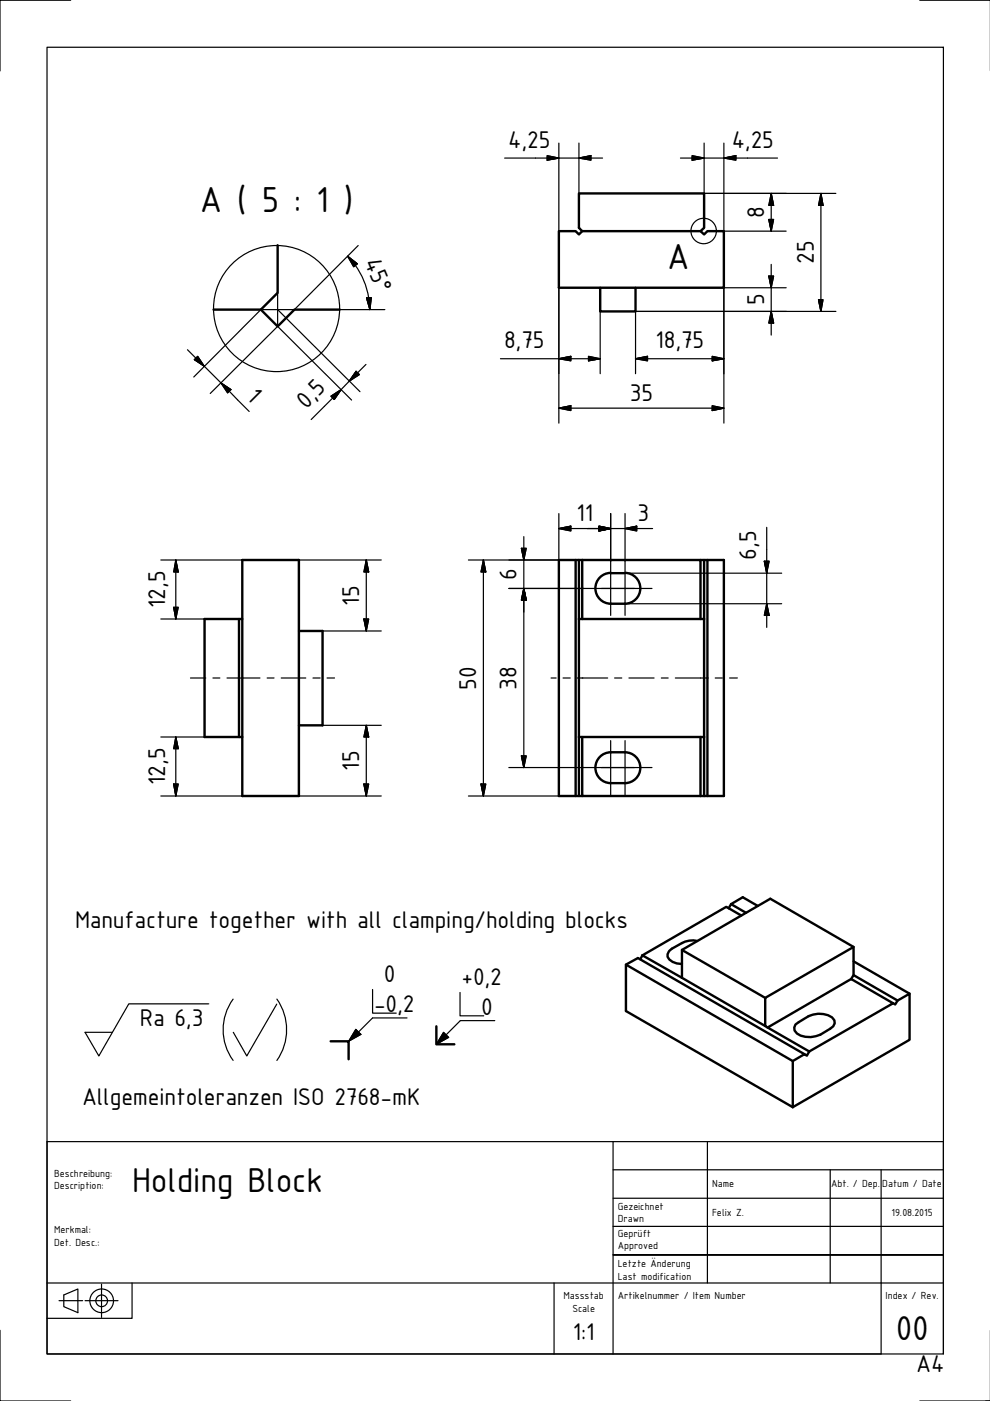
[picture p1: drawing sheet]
<svg xmlns="http://www.w3.org/2000/svg" width="210mm" height="297mm" viewBox="0 0 210 297" stroke-linecap="round" stroke-linejoin="round" font-family="sans-serif">
<!-- layer: Visible (ISO) -->
<g fill="none" stroke="#000" stroke-width=".51">
<path d="M58.9 52v10.1l-3.6 3.5h-10M122.7 41h26.6v7.3l-.8 .7h-25.1l-.7-.7zM123.4 49l-.7 .7-.7-.7h-3.5v12h35v-12h-3.5l-.7 .7-.8-.7M55.3 65.6l3.6 3.6 3.5-3.6h9.6M127.3 61v5h7.4v-5M51.4 118.7h12v50.1h-12zM122 118.7v50.1M122.7 118.7v50.1M123.4 118.7h25.1v12.5M123.4 118.7h-4.9v50.1h4.9M123.4 118.7v12.5M148.5 118.7h5v50.1h-5"/>
<path d="M149.3 118.7v50.1M150 118.7v50.1M50.7 131.2v25.1M51.4 131.2h-8v25.1h8M63.4 133.8h5v20h-5M122.7 131.2h26.6M129.5 121.5h3M129.5 121.5a3.3 3.3 0 0 0-3.3 3.2 3.3 3.3 0 0 0 3.3 3.3h3a3.3 3.3 0 0 0 3.3-3.3 3.3 3.3 0 0 0-3.3-3.2M122.7 156.3h26.6M123.4 156.3v12.5h25.1M148.5 156.3v12.5M127.2 160.5a3.3 3.3 0 0 1 2.3-1h3a3.3 3.3 0 0 1 3.3 3.3 3.3 3.3 0 0 1-3.3 3.2h-3a3.3 3.3 0 0 1-3-2 3.3 3.3 0 0 1 .7-3.5z"/>
<path d="M147.8 199.5a6.8 6.8 0 0 0-5.9 2.2l-.4 .6a2 2 0 0 0 2 2l1.1 .1M155 191.7l3.2 1.8M157.2 194.1l-3.2-1.8-17.8 10.3M160.7 192.1l-3.2-1.9-2.5 1.5-.5 .9M132.7 204.5l35.4 20.5M136.2 202.6l8.4 4.7M136.2 202.6l-.4 .8M144.6 201.4l17.6 10.2M144.6 207.3l17.6 10.2M162.8 217.9l17.7-10.3 8.9 5.1-17.8 10.2zM168.7 217.2a7.7 7.7 0 0 1 5.9-2.2l1 .3 .8 .4 .5 .6 .1 .7-.3 .6a6.8 6.8 0 0 1-7 2l-.7-.5-.5-.6-.1-.6zM180.5 207.6l.5-.9v-5.9l-18.8 10.8v5.9l.6 .4"/>
<path d="M181 200.8l-17.7-10.3-18.7 10.9v5.9M181 206.7l9.3 5.4M181 203.8l11.8 6.9M189.4 212.7l.4 .3 .5-.9 2.5-1.4v9.8l-24.7 14.2M170.6 223.5l-35.3-20.4-2.6 1.4v9.9l35.4 20.3M171.6 222.9l-.5 .9-.5-.3-2.5 1.5v9.7"/>
</g>
<!-- layer: Hatch (ISO) -->
<path d="M75.4 218.2l1.1 1.1-2.6 1.5zM94 218.9l1.1 1-2.6 1.5z" fill="#000" stroke="#000" stroke-width=".21"/>
<!-- layer: Detail Boundary (ISO) -->
<g fill="none" stroke="#000" stroke-width=".25">
<circle cx="149.2" cy="49" r="2.7"/>
<circle cx="58.6" cy="65.4" r="13.4"/>
</g>
<!-- layer: FRAME -->
<g fill="none" stroke="#000" stroke-width=".25">
<path d="M10 10h190v277.1h-190zM15 0h-15v15M195 0h15M79 209.8v5h5M86.3 215.8h-7.3l-3 3M97.5 210.4v5h5.1M104.9 216.4h-7.3l-3 3M130 254h70M130 248h70M130 242v45.1M150 242v30M176 248v24"/>
<path d="M186.8 248v39.1h-176.8v-7.6h18v-7.5M10 279.5v-37.5h190v45.1M10 272h190M117.5 272v15.1M130 266.1h70h-70M130 260h70M0 282.1v14.9h15M195 297h15"/>
</g>
<!-- layer: Dimension (ISO) -->
<g fill="none" stroke="#000" stroke-width=".25">
<path d="M107 33.5h20.8M116 33l2.5 .5-2.5 .5zM118.5 30.3v18.7M122.7 33.5l2.6-.5v1zM122.7 30.3v10.7M144.3 33.5h20.5M146.7 33l2.6 .5-2.6 .5zM149.3 30.3v10.7h27.9M153.5 33.5l2.5-.5v1zM153.5 30.3v18.7h13.2M73.7 54.3l2.1 1.6-.8 .7zM73.7 54.3l1.7 1.9"/>
<path d="M75.3 56.2a16 16 0 0 1 2.9 6.9M75.9 52.1l-13.5 13.5h-6.7M163 46.5h1l-.5 2.5zM163 58.5h1l-.5 2.5zM163.5 41l.5 2.5h-1zM163.5 41v8M163.5 56.1v14.9M174.1 41l.4 2.5h-1zM174.1 41v25M39.8 74.2l13 13M41.9 75.6l1.4 2-2.1-1.4zM55.3 65.6l-14.2 14.3"/>
<path d="M58.9 65.6l17.4 17.4M58.9 62.1v6.7M72 65.6h9.6M75.5 78.7l.7 .7-2.2 1.4zM77.6 77.3l-11.6 11.6M77.7 63.2l1-.1-.3 2.5zM78.2 63.2l.2 2.4M106.1 76.1h21.2M118.5 76.1l2.5-.5v.9zM118.5 61v28.7M124.8 75.6l2.5 .5-2.5 .4zM127.3 66v13.2"/>
<path d="M134.7 76.1l2.6-.5v.9zM134.7 76.1h18.8M151 75.6l2.5 .5-2.5 .4zM163.5 66l.5 2.5h-1zM166.7 61h-13.2v28.7M173.5 63.5h1l-.4 2.5zM177.2 66h-42.5v13.2M44.6 83.4l14.3-14.2 15.6 15.6M46.9 81.2l2.1 1.4-.7 .7zM70.2 84l2.1-1.4-1.4 2.1zM118.5 86.5l2.5-.5v1zM118.5 86.5h35"/>
<path d="M151 86l2.5 .5-2.5 .5zM34.1 118.7h17.3M37.3 118.7l.5 2.6h-1zM37.3 118.7v12.5M63.4 118.7h17.4M77.7 118.7l.5 2.6h-1zM77.7 118.7v15.1M102.5 118.7l.5 2.6h-1zM102.5 118.7v50.1M110.6 116.3h1l-.5 2.4zM111.1 113.8v48.9M118.5 112.1l2.5-.5v1z"/>
<path d="M118.5 112.1h19.9M118.5 108.9v9.8h-19.2M127 111.6l2.5 .5-2.5 .5zM129.5 108.9v10.1M132.5 112.1l2.5-.5v1zM132.5 108.9v10.1M162.1 119h1l-.5 2.5zM162.6 111.8v21.2M34.1 131.2h9.3M36.8 128.8h1l-.5 2.4zM68.4 133.8h12.4M77.2 131.2h1l-.5 2.6z"/>
<path d="M107.9 124.8h15.9M111.1 124.8l.5 2.4h-1zM132.6 121.5h33.1M132.6 128h33.1M162.6 128l.5 2.5h-1zM34.1 156.3h9.3M37.3 156.3l.5 2.4h-1zM37.3 156.3v12.5M68.4 153.8h12.4M77.7 153.8l.5 2.5h-1zM77.7 153.8v15M34.1 168.8h17.3"/>
<path d="M36.8 166.2h1l-.5 2.6zM63.4 168.8h17.4M77.2 166.2h1l-.5 2.6zM99.3 168.8h19.2M102 166.2h1l-.5 2.6zM107.9 162.7h15.9M110.6 160.3h1l-.5 2.4zM12.5 275.8h5M13.5 274.6l3-1.3v5l-3-1.3zM18 275.8h7M21.5 272.3v7"/>
<circle cx="21.6" cy="275.8" r="2.51"/>
<circle cx="21.6" cy="275.8" r="1.24"/>
</g>
<!-- layer: FRAME -->
<path d="M92.5 217.6v3.8h3.8M70.1 220.8h3.8v3.8" fill="none" stroke="#000" stroke-width=".51"/>
<!-- layer: Sketch Geometry (ISO) -->
<path d="M44.3 212.8h-17l-6.3 11.1-3-5h5.8M49.4 211.8a11 11 0 0 0 0 13M58.7 212.9l-6.4 11-2.8-5M58.7 211.8a11.3 11.3 0 0 1 0 13M75.4 218.2l1.1 1.1-2.6 1.5zM94 218.9l1.1 1-2.6 1.5z" fill="none" stroke="#000" stroke-width=".25"/>
<!-- layer: Center Mark (ISO) -->
<path d="M129.5 119v11.5M132.5 119v11.5M123.8 124.8h10.7M127.5 124.8h10.7M129.5 157v11.5M132.5 157v11.5M123.8 162.7h10.7M127.5 162.7h10.7" fill="none" stroke="#000" stroke-width=".25"/>
<!-- layer: Dimension (ISO) -->
<g fill="#000" stroke="#000" stroke-width=".25">
<path d="M116 34l2.5-.5zM116 33l2.5 .5-2.5 .5zM122.7 33.5l2.6-.5zM122.7 33.5l2.6-.5v1zM146.7 34l2.6-.5zM146.7 33l2.6 .5-2.6 .5zM153.5 33.5l2.5-.5zM153.5 33.5l2.5-.5v1zM73.7 54.3l2.1 1.6zM73.7 54.3l2.1 1.6-.8 .7zM163 46.5l.5 2.5zM163 46.5h1l-.5 2.5z"/>
<path d="M163 58.5l.5 2.5zM163 58.5h1l-.5 2.5zM163.5 41l.5 2.5zM163.5 41l.5 2.5h-1zM174.1 41l.4 2.5zM174.1 41l.4 2.5h-1zM41.2 76.2l2.1 1.4zM41.9 75.6l1.4 2-2.1-1.4zM75.5 78.7l-1.5 2.1zM75.5 78.7l.7 .7-2.2 1.4zM77.7 63.2l.7 2.4zM77.7 63.2l1-.1-.3 2.5z"/>
<path d="M118.5 76.1l2.5-.5zM118.5 76.1l2.5-.5v.9zM124.8 76.5l2.5-.4zM124.8 75.6l2.5 .5-2.5 .4zM134.7 76.1l2.6-.5zM134.7 76.1l2.6-.5v.9zM151 76.5l2.5-.4zM151 75.6l2.5 .5-2.5 .4zM163.5 66l.5 2.5zM163.5 66l.5 2.5h-1zM173.5 63.5l.6 2.5zM173.5 63.5h1l-.4 2.5z"/>
<path d="M46.9 81.2l2.1 1.4zM46.9 81.2l2.1 1.4-.7 .7zM72.3 82.6l-1.4 2.1zM70.2 84l2.1-1.4-1.4 2.1zM118.5 86.5l2.5-.5zM118.5 86.5l2.5-.5v1zM151 87l2.5-.5zM151 86l2.5 .5-2.5 .5zM110.6 116.3l.5 2.4zM110.6 116.3h1l-.5 2.4zM118.5 112.1l2.5-.5zM118.5 112.1l2.5-.5v1z"/>
<path d="M127 112.6l2.5-.5zM127 111.6l2.5 .5-2.5 .5zM132.5 112.1l2.5-.5zM132.5 112.1l2.5-.5v1zM162.1 119l.5 2.5zM162.1 119h1l-.5 2.5zM36.8 128.8l.5 2.4zM36.8 128.8h1l-.5 2.4zM37.3 118.7l.5 2.6zM37.3 118.7l.5 2.6h-1zM77.2 131.2l.5 2.6zM77.2 131.2h1l-.5 2.6z"/>
<path d="M77.7 118.7l.5 2.6zM77.7 118.7l.5 2.6h-1zM102.5 118.7l.5 2.6zM102.5 118.7l.5 2.6h-1zM111.1 124.8l.5 2.4zM111.1 124.8l.5 2.4h-1zM162.6 128l.5 2.5zM162.6 128l.5 2.5h-1zM37.3 156.3l.5 2.4zM37.3 156.3l.5 2.4h-1zM77.7 153.8l.5 2.5zM77.7 153.8l.5 2.5h-1z"/>
<path d="M36.8 166.2l.5 2.6zM36.8 166.2h1l-.5 2.6zM77.2 166.2l.5 2.6zM77.2 166.2h1l-.5 2.6zM102 166.2l.5 2.6zM102 166.2h1l-.5 2.6zM110.6 160.3l.5 2.4zM110.6 160.3h1l-.5 2.4z"/>
</g>
<!-- layer: Centerline (ISO) -->
<g fill="none" stroke="#000" stroke-width=".25">
<path d="M40.4 143.7h3.2M45.1 143.7h1.5M48.1 143.7h7M56.6 143.7h1.5M59.6 143.7h5.2M66.4 143.7h1.5M69.3 143.7h1.6M116.8 143.7h1.1M119.4 143.7h1.5M122.4 143.7h6.4M130.3 143.7h1.5M133.3 143.7h5.4"/>
<path d="M140.2 143.7h1.5M143.2 143.7h7M151.6 143.7h1.6M154.7 143.7h1.6"/>
</g>
<g font-size="8.3">
<text x="42.4" y="45">A ( 5 : 1 )</text>
<text x="141.5" y="57.1">A</text>
</g>
<g font-size="7.9">
<text x="28" y="252.8">Holding Block</text>
<text x="189.9" y="284">00</text>
</g>
<g font-size="5.5">
<text x="107.8" y="31.3">4,25</text>
<text x="155.1" y="31.3">4,25</text>
<text x="162" y="46.3" transform="rotate(-90 162 46.3)">8</text>
<text x="77.2" y="55.5" transform="rotate(68 77.2 55.5)">45°</text>
<text x="172.5" y="56" transform="rotate(-90 172.5 56)">25</text>
<text x="162" y="64.8" transform="rotate(-90 162 64.8)">5</text>
<text x="106.9" y="73.8">8,75</text>
<text x="139" y="73.8">18,75</text>
<text x="52.1" y="84.4" transform="rotate(45 52.1 84.4)">1</text>
<text x="64.9" y="86.9" transform="rotate(-45 64.9 86.9)">0,5</text>
<text x="133.5" y="85">35</text>
<text x="122.2" y="110.5">11</text>
<text x="135.2" y="110.5">3</text>
<text x="160.3" y="118.7" transform="rotate(-90 160.3 118.7)">6,5</text>
<text x="109.5" y="123" transform="rotate(-90 109.5 123)">6</text>
<text x="35.1" y="129" transform="rotate(-90 35.1 129)">12,5</text>
<text x="76.1" y="128.4" transform="rotate(-90 76.1 128.4)">15</text>
<text x="101" y="146.2" transform="rotate(-90 101 146.2)">50</text>
<text x="109.5" y="146.2" transform="rotate(-90 109.5 146.2)">38</text>
<text x="35.1" y="166.4" transform="rotate(-90 35.1 166.4)">12,5</text>
<text x="76.1" y="163.4" transform="rotate(-90 76.1 163.4)">15</text>
<text x="15.9" y="196.8">Manufacture together with all clamping/holding blocks</text>
<text x="81.4" y="208.3">0</text>
<text x="97.9" y="208.9">+0,2</text>
<text x="79.3" y="214.6">-0,2</text>
<text x="102" y="215.1">0</text>
<text x="29.7" y="217.5">Ra 6,3</text>
<text x="17.4" y="234.2">Allgemeintoleranzen ISO 2768-mK</text>
<text x="121.5" y="284">1:1</text>
<text x="194.2" y="290.8">A4</text>
</g>
<g font-size="2.3">
<text x="11.5" y="249.5">Beschreibung:</text>
<text x="151" y="251.8">Name</text>
<text x="176.2" y="251.6">Abt. / Dep.</text>
<text x="187.1" y="251.8">Datum / Date</text>
<text x="11.5" y="252.1">Description:</text>
<text x="131" y="256.5">Gezeichnet</text>
<text x="151" y="257.8">Felix Z.</text>
<text x="189" y="257.8">19.08.2015</text>
<text x="11.5" y="261.5">Merkmal:</text>
<text x="131" y="259.1">Drawn</text>
<text x="131" y="262.2">Geprüft</text>
<text x="11.5" y="264.1">Det. Desc.:</text>
<text x="131" y="264.9">Approved</text>
<text x="131" y="268.7">Letzte Änderung</text>
<text x="119.4" y="275.5">Massstab</text>
<text x="131" y="271.3">Last modification</text>
<text x="131" y="275.5">Artikelnummer / Item Number</text>
<text x="187.8" y="275.5">Index / Rev.</text>
<text x="121.3" y="278.2">Scale</text>
</g>
</svg>
